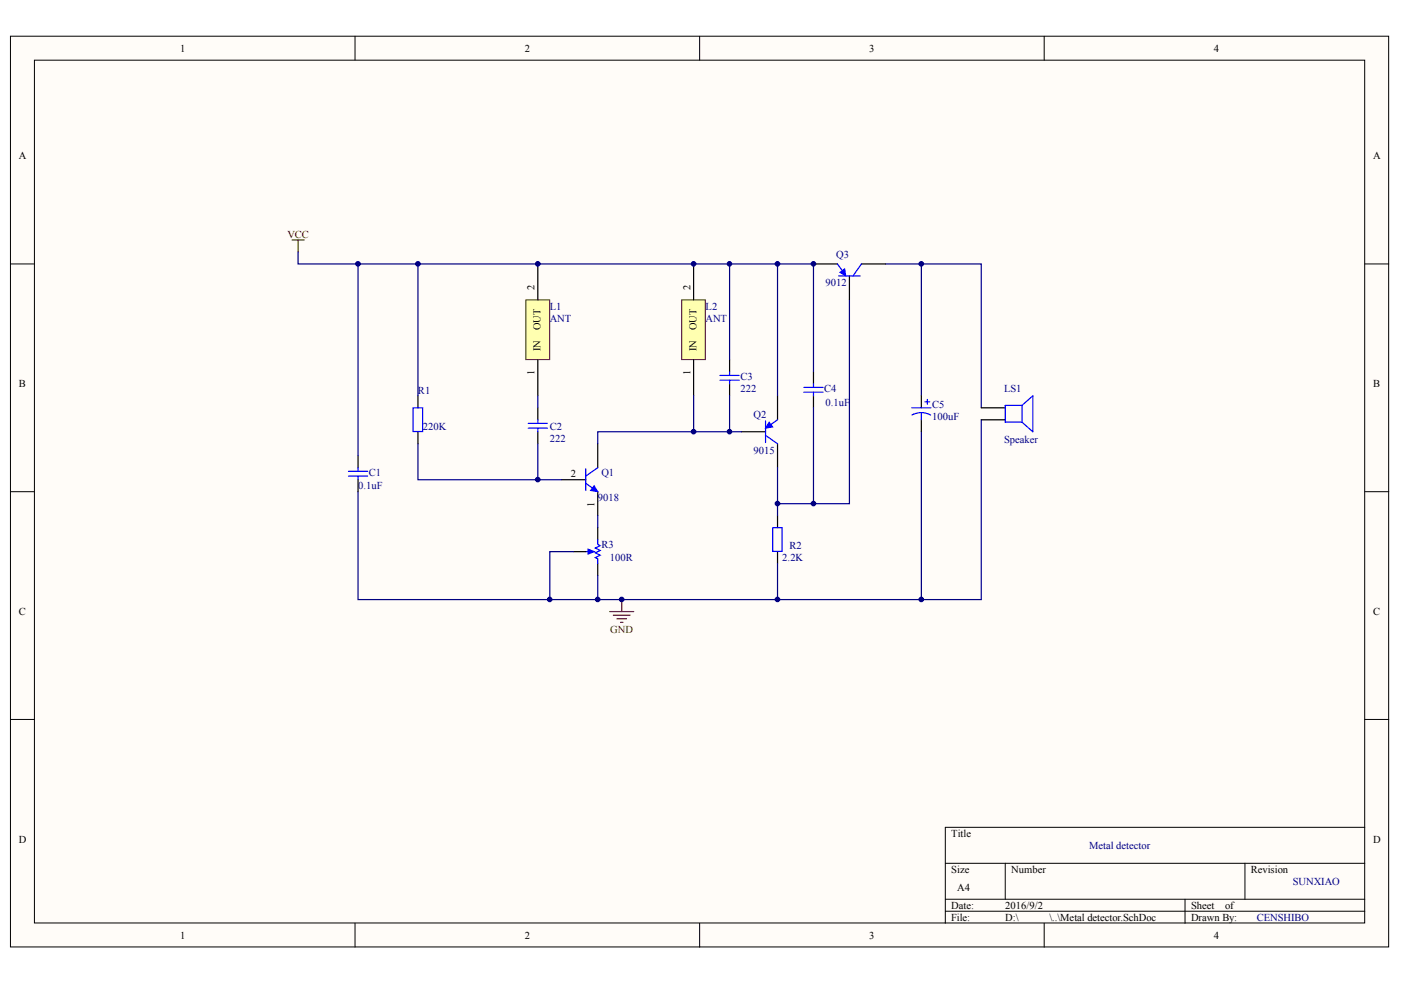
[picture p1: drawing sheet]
<svg xmlns="http://www.w3.org/2000/svg" width="289mm" height="203mm" viewBox="0 0 289 203" stroke-linecap="round" stroke-linejoin="round" font-family="sans-serif">
<g fill="#fffcf8" stroke="#000" stroke-width=".21">
<path d="M2.2 7.5h284.2v187.9h-284.2z"/>
<path d="M7.1 12.4h274.3v178h-274.3z"/>
</g>
<g fill="none" stroke="#000" stroke-width=".21">
<path d="M73.2 7.5v4.9M144.3 7.5v4.9M215.3 7.5v4.9M2.2 54.5h4.9M281.5 54.5h4.9M2.2 101.4h4.9M281.5 101.4h4.9M2.2 148.4h4.9M281.5 148.4h4.9M195 178.1h86.5M207.3 178.1v7.4M256.7 178.1v7.4"/>
<path d="M281.5 170.7h-86.5v19.8M73.2 190.5v4.9M144.3 190.5v4.9M195 185.5h86.5M195 188h86.5M215.3 190.5v4.9M244.4 185.5v5"/>
</g>
<path d="M60.2 49.5h2.5M61.5 49.5v2.5" fill="none" stroke="#800000" stroke-width=".25"/>
<path d="M73.8 94v2.5M73.8 99v2.4M86.2 81.7v2.4M86.2 89.1v2.4M110.9 84.1v2.5M110.9 89.1v2.4" fill="none" stroke="#000" stroke-width=".25"/>
<path d="M71.9 97.2h3.9M71.9 98.2h3.9M73.8 96.5v.7M73.8 98.2v.8M85.2 84.1h2v4.9h-2zM108.9 87.3h4M108.9 88.3h4M110.9 86.6v.7M110.9 88.3v.8" fill="none" stroke="#00f" stroke-width=".25"/>
<path d="M108.4 61.9h5v12.3h-5z" fill="#ffffb0" stroke="#800000" stroke-width=".21"/>
<g fill="none" stroke="#000" stroke-width=".25">
<path d="M110.9 54.5v7.4M110.9 74.2v7.5M150.5 74.2v2.5M150.5 79.2v2.5M167.8 76.7v2.5M115.9 99h4.9M123.3 91.5v5M152.9 89.1h5M160.3 81.7v4.9M160.3 91.5v5M167.8 81.7v2.4M118.3 113.8h2.5"/>
<path d="M123.3 101.4v5M123.3 108.9v2.4M123.3 116.3v2.4M160.3 106.4v2.5M160.3 113.8v2.5"/>
</g>
<g fill="none" stroke="#00f" stroke-width=".25">
<path d="M148.5 78.4h3.9M148.5 77.4h3.9M150.5 76.7v.7M150.5 78.4v.8M165.8 79.9h3.9M167.8 79.2v.7M120.8 99.7l2.5 1.7M120.8 96.7v4.5M123.3 96.5l-2.5 1.7M157.9 86.8v4.5M157.9 89.8l2.4 1.7M160.3 86.6l-1.7 1.2"/>
<path d="M165.8 80.9h3.9M167.8 80.9v.8M120.8 113.8h1.2M123.3 111.3v1l.5 .3-1 .5 1 .5-1 .4 1 .5-1 .5 .5 .3v1M159.4 108.9h1.9v4.8h-1.9z"/>
</g>
<g fill="#00f" stroke="#00f" stroke-width=".21">
<path d="M122.5 100.2l.8 1.2-1.5-.2z"/>
<path d="M158.6 87.1l.8 1-1.5 .2z"/>
</g>
<path d="M121.3 113.3l1.2 .5-1.2 .5z" fill="#00f" stroke="#00f" stroke-width=".25"/>
<path d="M125.7 126.2h5M126.5 126.9h3.4M127.2 127.6h2M128 128.4h.5M128.2 123.7v2.5" fill="none" stroke="#800000" stroke-width=".25"/>
<path d="M86.2 91.5v7.5h24.7v-7.5M110.9 99h5M150.5 81.7v7.4M152.9 89.1h-29.6v2.4M160.3 96.5v9.9M167.8 84.1v19.8h-7.5M190 89.1v34.6M202.4 86.6v37.1h-79.1M73.8 101.4v22.3h49.5v-5M118.3 113.8h-4.9v9.9M123.3 106.4v2.5M160.3 116.3v7.4" fill="none" stroke="#000080" stroke-width=".25"/>
<path d="M140.6 61.9h4.9v12.3h-4.9z" fill="#ffffb0" stroke="#800000" stroke-width=".21"/>
<path d="M143 54.5v7.4M167.8 54.5h4.9M175.2 56.9v5M177.6 54.5h5M143 74.2v7.5M190 81.7v2.4M190 86.6v2.5M202.4 84.1h4.9M202.4 86.6h4.9" fill="none" stroke="#000" stroke-width=".25"/>
<path d="M61.5 52v2.5h89v19.7M73.8 54.5v39.5M86.2 54.5v27.2M150.5 54.5h9.8v27.2M160.3 54.5h7.5v22.2M182.6 54.5h7.4M175.2 61.9v42h-7.4M110.9 81.7v2.4M143 81.7v7.4M190 81.7v-27.2h12.4v29.6" fill="none" stroke="#000080" stroke-width=".25"/>
<path d="M172.7 54.5l1.2 1.7M173 56.9h4.4M177.6 54.5l-1.7 2.4M188 84.1h4M190 85.1l1.2 .2 .7 .3M190 85.1l-1.2 .2-.7 .3M190 85.1v1.5M190.7 82.9h1M191.2 82.4v1M210.8 83.6l2.2-1.9v7.4l-2.2-2M210.8 83.6v3.5M210.8 83.6h-3.5v3.5h3.5" fill="none" stroke="#00f" stroke-width=".25"/>
<path d="M173.2 56.2l1-.8 .2 1.5z" fill="#00f" stroke="#00f" stroke-width=".21"/>
<g fill="#000080" stroke="#000080" stroke-width=".21">
<circle cx="73.8" cy="54.4" r=".48"/>
<circle cx="86.2" cy="54.4" r=".48"/>
<circle cx="110.9" cy="98.9" r=".48"/>
<circle cx="110.9" cy="54.4" r=".48"/>
<circle cx="113.4" cy="123.7" r=".47"/>
<circle cx="123.3" cy="123.7" r=".48"/>
<circle cx="128.2" cy="123.7" r=".48"/>
<circle cx="143" cy="89" r=".48"/>
<circle cx="143" cy="54.4" r=".48"/>
<circle cx="150.4" cy="89" r=".47"/>
<circle cx="150.4" cy="54.4" r=".47"/>
<circle cx="160.3" cy="123.7" r=".48"/>
<circle cx="160.3" cy="103.9" r=".48"/>
<circle cx="160.3" cy="54.4" r=".48"/>
<circle cx="167.8" cy="103.9" r=".48"/>
<circle cx="167.8" cy="54.4" r=".48"/>
<circle cx="190" cy="123.7" r=".48"/>
<circle cx="190" cy="54.4" r=".48"/>
</g>
<g font-size="2.2">
<text x="37.2" y="10.7">1</text>
<text x="108.2" y="10.7">2</text>
<text x="179.3" y="10.7">3</text>
<text x="250.3" y="10.7">4</text>
<text x="3.9" y="32.9">A</text>
<text x="283.2" y="32.9">A</text>
<text x="110.3" y="59.9" transform="rotate(-90 110.3 59.9)">2</text>
<text x="142.4" y="59.9" transform="rotate(-90 142.4 59.9)">2</text>
<text x="111.5" y="68.2" transform="rotate(-90 111.5 68.2)">OUT</text>
<text x="143.6" y="68.2" transform="rotate(-90 143.6 68.2)">OUT</text>
<text x="110.3" y="77.3" transform="rotate(-90 110.3 77.3)">1</text>
<text x="111.5" y="72.5" transform="rotate(-90 111.5 72.5)">IN</text>
<text x="142.4" y="77.3" transform="rotate(-90 142.4 77.3)">1</text>
<text x="143.6" y="72.5" transform="rotate(-90 143.6 72.5)">IN</text>
<text x="3.9" y="79.9">B</text>
<text x="283.2" y="79.9">B</text>
<text x="117.7" y="98.5">2</text>
<text x="122.6" y="104.5" transform="rotate(-90 122.6 104.5)">1</text>
<text x="3.9" y="126.9">C</text>
<text x="283.2" y="126.9">C</text>
<text x="3.9" y="173.8">D</text>
<text x="196.2" y="172.6">Title</text>
<text x="283.2" y="173.8">D</text>
<text x="196.2" y="180">Size</text>
<text x="197.4" y="183.7">A4</text>
<text x="208.5" y="180">Number</text>
<text x="258" y="180">Revision</text>
<text x="196.2" y="187.4">Date:</text>
<text x="196.2" y="189.9">File:</text>
<text x="207.3" y="187.4">2016/9/2</text>
<text x="207.3" y="189.9">D:\</text>
<text x="216.4" y="189.9">\..\Metal detector.SchDoc</text>
<text x="245.6" y="187.4">Sheet</text>
<text x="245.6" y="189.9">Drawn By:</text>
<text x="252.6" y="187.4">of</text>
<text x="37.2" y="193.7">1</text>
<text x="108.2" y="193.7">2</text>
<text x="179.3" y="193.7">3</text>
<text x="250.3" y="193.7">4</text>
</g>
<g font-size="2.2" fill="#800000">
<text x="59.3" y="49">VCC</text>
<text x="125.9" y="130.6">GND</text>
</g>
<g font-size="2.2" fill="#000080">
<text x="172.5" y="53.3">Q3</text>
<text x="170.2" y="58.9">9012</text>
<text x="113.4" y="63.9">L1</text>
<text x="145.5" y="63.9">L2</text>
<text x="113.4" y="66.4">ANT</text>
<text x="145.5" y="66.4">ANT</text>
<text x="86.2" y="81.2">R1</text>
<text x="152.7" y="80.9">222</text>
<text x="152.7" y="78.5">C3</text>
<text x="170" y="80.9">C4</text>
<text x="170.2" y="83.7">0.1uF</text>
<text x="207.1" y="80.9">LS1</text>
<text x="87.2" y="88.6">220K</text>
<text x="113.4" y="88.6">C2</text>
<text x="155.4" y="86.1">Q2</text>
<text x="192.2" y="86.6">100uF</text>
<text x="192.2" y="84.2">C5</text>
<text x="113.4" y="91.1">222</text>
<text x="155.4" y="93.6">9015</text>
<text x="207.1" y="91.3">Speaker</text>
<text x="73.8" y="101">0.1uF</text>
<text x="76.1" y="98.3">C1</text>
<text x="124" y="98.3">Q1</text>
<text x="123.3" y="103.4">9018</text>
<text x="124" y="113.1">R3</text>
<text x="162.8" y="113.3">R2</text>
<text x="125.7" y="115.8">100R</text>
<text x="161.3" y="115.8">2.2K</text>
<text x="224.6" y="175.2">Metal detector</text>
<text x="266.6" y="182.6">SUNXIAO</text>
<text x="259.2" y="190">CENSHIBO</text>
</g>
</svg>
